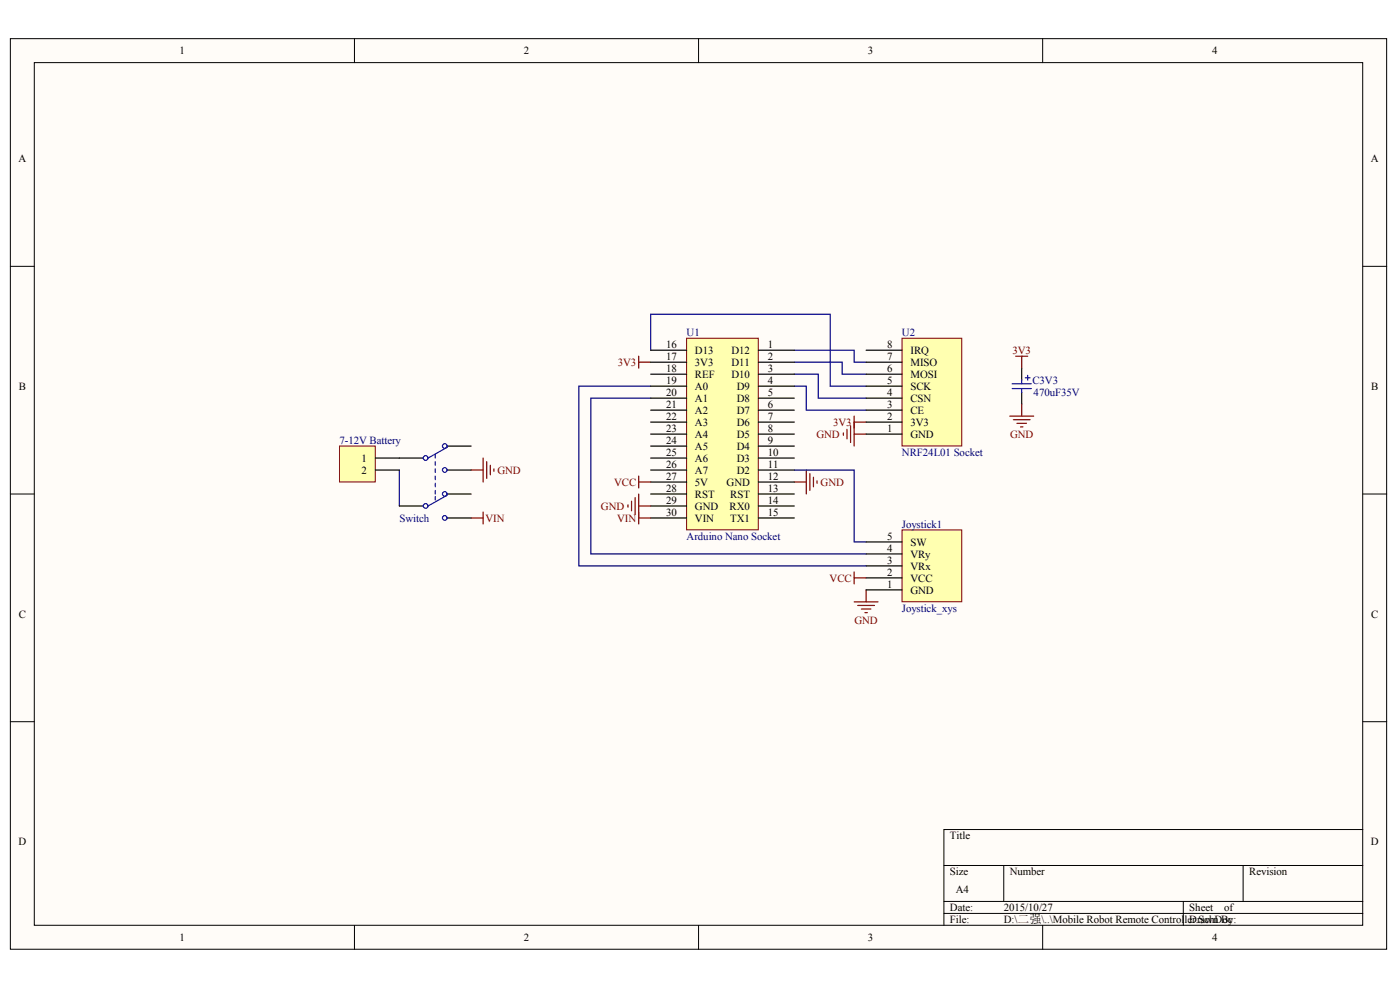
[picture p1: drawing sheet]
<svg xmlns="http://www.w3.org/2000/svg" width="296mm" height="209mm" viewBox="0 0 296 209" stroke-linecap="round" stroke-linejoin="round" font-family="sans-serif">
<g fill="#fffcf8" stroke="#000" stroke-width=".21">
<path d="M2.2 8.2h291v192.4h-291z"/>
<path d="M7.3 13.2h280.8v182.3h-280.8z"/>
</g>
<g fill="none" stroke="#000" stroke-width=".21">
<path d="M74.9 8.2v5M147.7 8.2v5M220.4 8.2v5M2.2 56.3h5.1M288.1 56.3h5.1M2.2 104.4h5.1M288.1 104.4h5.1M2.2 152.5h5.1M288.1 152.5h5.1M288.1 175.3h-88.5v20.2M74.9 195.5v5.1M147.7 195.5v5.1"/>
<path d="M199.6 182.9h88.5M199.6 190.5h88.5M199.6 193h88.5M212.2 182.9v7.6M220.4 195.5v5.1M250.2 190.5v5M262.8 182.9v7.6"/>
</g>
<g fill="none" stroke="#800000" stroke-width=".25">
<path d="M135 75.3v2.5M135 76.5h2.6M99.6 99.3h2.5M102.1 96.8v5.1M102.9 97.6v3.5M103.7 98.3v2M104.4 99.1v.5M170.5 99.3v5.1M178.3 91.5v.5M179.1 90.7v2M179.8 90v3.5M180.6 87.9v6.4"/>
<path d="M180.6 91.7h2.5M180.6 89.2h2.5M132.8 106.7v.5M133.5 105.9v2M134.3 105.1v3.6M135 104.4v5.1M135 106.9h2.6M167.9 101.9h2.6M171.2 100.1v3.5M172 100.8v2.1M172.7 101.6v.5M180.6 127.2h5"/>
<path d="M181.3 127.9h3.6M182.1 128.7h2M182.9 129.5h.5M183.1 124.6v2.6"/>
</g>
<path d="M137.6 74v-7.6h37.9v15.2h7.6M167.9 79.1h5.1v5h10.1M167.9 76.5h10.2v2.6h5M167.9 74h12.7v2.5h2.5M84.4 99.3v7.6M137.6 81.6h-15.2v38h60.7M137.6 84.1h-12.7v33h58.2M167.9 81.6h2.6v5.1h12.6M167.9 99.3h12.7v15.2h2.5" fill="none" stroke="#000080" stroke-width=".25"/>
<path d="M71.8 94.3h7.5v7.5h-7.5z" fill="#ffffb0" stroke="#800000" stroke-width=".21"/>
<path d="M79.4 96.8h5M79.4 99.3h5" fill="none" stroke="#000" stroke-width=".25"/>
<path d="M145.2 71.5h15.1v40.5h-15.1z" fill="#ffffb0" stroke="#800000" stroke-width=".21"/>
<g fill="none" stroke="#000" stroke-width=".25">
<path d="M137.6 74h7.6M137.6 76.5h7.6M137.6 79.1h7.6M160.3 74h7.6M160.3 76.5h7.6M160.3 79.1h7.6M137.6 81.6h7.6M137.6 84.1h7.6M137.6 86.7h7.6M137.6 89.2h7.6M137.6 91.7h7.6M137.6 94.3h7.6"/>
<path d="M137.6 96.8h7.6M137.6 99.3h7.6M160.3 81.6h7.6M160.3 84.1h7.6M160.3 86.7h7.6M160.3 89.2h7.6M160.3 91.7h7.6M160.3 94.3h7.6M160.3 96.8h7.6M160.3 99.3h7.6M137.6 101.9h7.6M137.6 104.4h7.6"/>
<path d="M137.6 106.9h7.6M137.6 109.5h7.6M160.3 101.9h7.6M160.3 104.4h7.6M160.3 106.9h7.6M160.3 109.5h7.6"/>
</g>
<path d="M190.7 71.5h12.6v22.7h-12.6z" fill="#ffffb0" stroke="#800000" stroke-width=".21"/>
<path d="M183.1 79.1h7.6M183.1 76.5h7.6M183.1 74h7.6M183.1 91.7h7.6M183.1 89.2h7.6M183.1 86.7h7.6M183.1 84.1h7.6M183.1 81.6h7.6" fill="none" stroke="#000" stroke-width=".25"/>
<path d="M190.7 112h12.6v15.2h-12.6z" fill="#ffffb0" stroke="#800000" stroke-width=".21"/>
<g fill="none" stroke="#000" stroke-width=".25">
<path d="M216 77.8v2.5M84.4 96.8h5.1M94.5 94.3h5.1M94.5 99.3h5.1M216 82.9v2.5M84.4 106.9h5.1M94.5 104.4h5.1M94.5 109.5h5.1M183.1 119.6h7.6M183.1 117.1h7.6M183.1 114.5h7.6M183.1 124.6h7.6"/>
<path d="M183.1 122.1h7.6"/>
</g>
<g fill="none" stroke="#800000" stroke-width=".25">
<path d="M214.7 75.3h2.6M216 75.3v2.5M213.5 87.9h5M214.2 88.7h3.6M215 89.5h2M215.8 90.2h.5M216 85.4v2.5M99.6 109.5h2.5M102.1 108.2v2.5M135 100.6v2.5M135 108.2v2.5M135 109.5h2.6"/>
<path d="M135 101.9h2.6M180.6 120.8v2.6M180.6 122.1h2.5"/>
</g>
<g fill="none" stroke="#00f" stroke-width=".25">
<path d="M216.8 79.8h1M217.3 79.3v1M92 96v.8M92 97.6v.7M92 99.1v.7M94.5 94.5l-4 2.3M214 81.1h4M214 82.1h4M216 80.3v.8M216 82.1v.8M92 100.6v.8M92 102.1v.8"/>
<path d="M92 103.6v.8M92 104.9v.8M94.5 104.6l-4 2.3"/>
<circle cx="90" cy="96.8" r=".49"/>
<circle cx="94" cy="99.3" r=".49"/>
<circle cx="94" cy="94.2" r=".49"/>
<circle cx="90" cy="106.9" r=".49"/>
<circle cx="94" cy="104.4" r=".49"/>
<circle cx="94" cy="109.4" r=".49"/>
</g>
<g font-size="2.3">
<text x="38" y="11.5">1</text>
<text x="110.7" y="11.5">2</text>
<text x="183.5" y="11.5">3</text>
<text x="256.2" y="11.5">4</text>
<text x="3.9" y="34.3">A</text>
<text x="289.8" y="34.3">A</text>
<text x="140.8" y="73.5">16</text>
<text x="140.8" y="76">17</text>
<text x="146.9" y="74.8">D13</text>
<text x="146.9" y="77.3">3V3</text>
<text x="154.6" y="74.8">D12</text>
<text x="154.6" y="77.3">D11</text>
<text x="162.4" y="73.5">1</text>
<text x="162.4" y="76">2</text>
<text x="187.5" y="76">7</text>
<text x="187.5" y="73.5">8</text>
<text x="192.5" y="77.3">MISO</text>
<text x="192.5" y="74.8">IRQ</text>
<text x="4" y="82.4">B</text>
<text x="140.8" y="78.6">18</text>
<text x="140.8" y="81.1">19</text>
<text x="140.8" y="83.6">20</text>
<text x="146.9" y="79.9">REF</text>
<text x="146.9" y="82.4">A0</text>
<text x="154.6" y="79.9">D10</text>
<text x="155.8" y="82.4">D9</text>
<text x="162.4" y="78.6">3</text>
<text x="162.4" y="81.1">4</text>
<text x="162.4" y="83.6">5</text>
<text x="187.5" y="83.6">4</text>
<text x="187.5" y="81.1">5</text>
<text x="187.5" y="78.6">6</text>
<text x="192.5" y="82.4">SCK</text>
<text x="192.5" y="79.9">MOSI</text>
<text x="289.9" y="82.4">B</text>
<text x="140.8" y="86.2">21</text>
<text x="140.8" y="88.7">22</text>
<text x="146.9" y="84.9">A1</text>
<text x="146.9" y="87.4">A2</text>
<text x="146.9" y="90">A3</text>
<text x="155.8" y="84.9">D8</text>
<text x="155.8" y="87.4">D7</text>
<text x="155.8" y="90">D6</text>
<text x="162.4" y="86.2">6</text>
<text x="162.4" y="88.7">7</text>
<text x="187.5" y="88.7">2</text>
<text x="187.5" y="86.2">3</text>
<text x="192.5" y="90">3V3</text>
<text x="192.5" y="87.4">CE</text>
<text x="192.5" y="84.9">CSN</text>
<text x="140.8" y="91.2">23</text>
<text x="140.8" y="93.8">24</text>
<text x="146.9" y="92.5">A4</text>
<text x="146.9" y="95">A5</text>
<text x="155.8" y="92.5">D5</text>
<text x="155.8" y="95">D4</text>
<text x="162.4" y="91.2">8</text>
<text x="162.4" y="93.8">9</text>
<text x="187.5" y="91.2">1</text>
<text x="192.5" y="92.5">GND</text>
<text x="76.5" y="97.6">1</text>
<text x="76.5" y="100.1">2</text>
<text x="140.8" y="96.3">25</text>
<text x="140.8" y="98.8">26</text>
<text x="140.8" y="101.4">27</text>
<text x="146.9" y="97.6">A6</text>
<text x="146.9" y="100.1">A7</text>
<text x="155.8" y="97.6">D3</text>
<text x="155.8" y="100.1">D2</text>
<text x="162.4" y="96.3">10</text>
<text x="162.4" y="98.8">11</text>
<text x="162.4" y="101.4">12</text>
<text x="140.8" y="103.9">28</text>
<text x="140.8" y="106.4">29</text>
<text x="146.9" y="102.6">5V</text>
<text x="146.9" y="105.2">RST</text>
<text x="146.9" y="107.7">GND</text>
<text x="153.6" y="102.6">GND</text>
<text x="154.2" y="107.7">RX0</text>
<text x="154.4" y="105.2">RST</text>
<text x="162.4" y="103.9">13</text>
<text x="162.4" y="106.4">14</text>
<text x="140.8" y="109">30</text>
<text x="146.9" y="110.2">VIN</text>
<text x="154.4" y="110.2">TX1</text>
<text x="162.4" y="109">15</text>
<text x="187.5" y="119.1">3</text>
<text x="187.5" y="116.6">4</text>
<text x="187.5" y="114">5</text>
<text x="192.5" y="117.8">VRy</text>
<text x="192.5" y="115.3">SW</text>
<text x="187.5" y="124.2">1</text>
<text x="187.5" y="121.6">2</text>
<text x="192.5" y="125.4">GND</text>
<text x="192.5" y="122.9">VCC</text>
<text x="192.5" y="120.3">VRx</text>
<text x="4" y="130.5">C</text>
<text x="289.9" y="130.5">C</text>
<text x="3.9" y="178.6">D</text>
<text x="200.8" y="177.3">Title</text>
<text x="289.8" y="178.6">D</text>
<text x="200.8" y="184.9">Size</text>
<text x="213.5" y="184.9">Number</text>
<text x="264.1" y="184.9">Revision</text>
<text x="202.1" y="188.7">A4</text>
<text x="200.8" y="192.5">Date:</text>
<text x="200.8" y="195.1">File:</text>
<text x="212.2" y="192.5">2015/10/27</text>
<text x="212.2" y="195.1">D:\二强\..\Mobile Robot Remote Controller.SchDoc</text>
<text x="251.4" y="192.5">Sheet</text>
<text x="251.4" y="195.1">Drawn By:</text>
<text x="258.8" y="192.5">of</text>
<text x="38" y="198.8">1</text>
<text x="110.7" y="198.8">2</text>
<text x="183.5" y="198.8">3</text>
<text x="256.2" y="198.8">4</text>
</g>
<g font-size="2.3" fill="#000080">
<text x="145.2" y="71">U1</text>
<text x="190.7" y="71">U2</text>
<text x="218.3" y="81.1">C3V3</text>
<text x="218.5" y="83.6">470uF35V</text>
<text x="71.8" y="93.8">7-12V Battery</text>
<text x="190.7" y="96.3">NRF24L01 Socket</text>
<text x="84.4" y="110.2">Switch</text>
<text x="190.7" y="111.5">Joystick1</text>
<text x="145.2" y="114">Arduino Nano Socket</text>
<text x="190.7" y="129.2">Joystick_xys</text>
</g>
<g font-size="2.3" fill="#800000">
<text x="130.6" y="77.3">3V3</text>
<text x="214" y="74.8">3V3</text>
<text x="176.1" y="90">3V3</text>
<text x="172.6" y="92.5">GND</text>
<text x="213.5" y="92.5">GND</text>
<text x="105.2" y="100.1">GND</text>
<text x="127" y="107.7">GND</text>
<text x="129.8" y="102.6">VCC</text>
<text x="173.5" y="102.6">GND</text>
<text x="102.6" y="110.2">VIN</text>
<text x="130.5" y="110.2">VIN</text>
<text x="175.4" y="122.9">VCC</text>
<text x="180.6" y="131.8">GND</text>
</g>
</svg>
